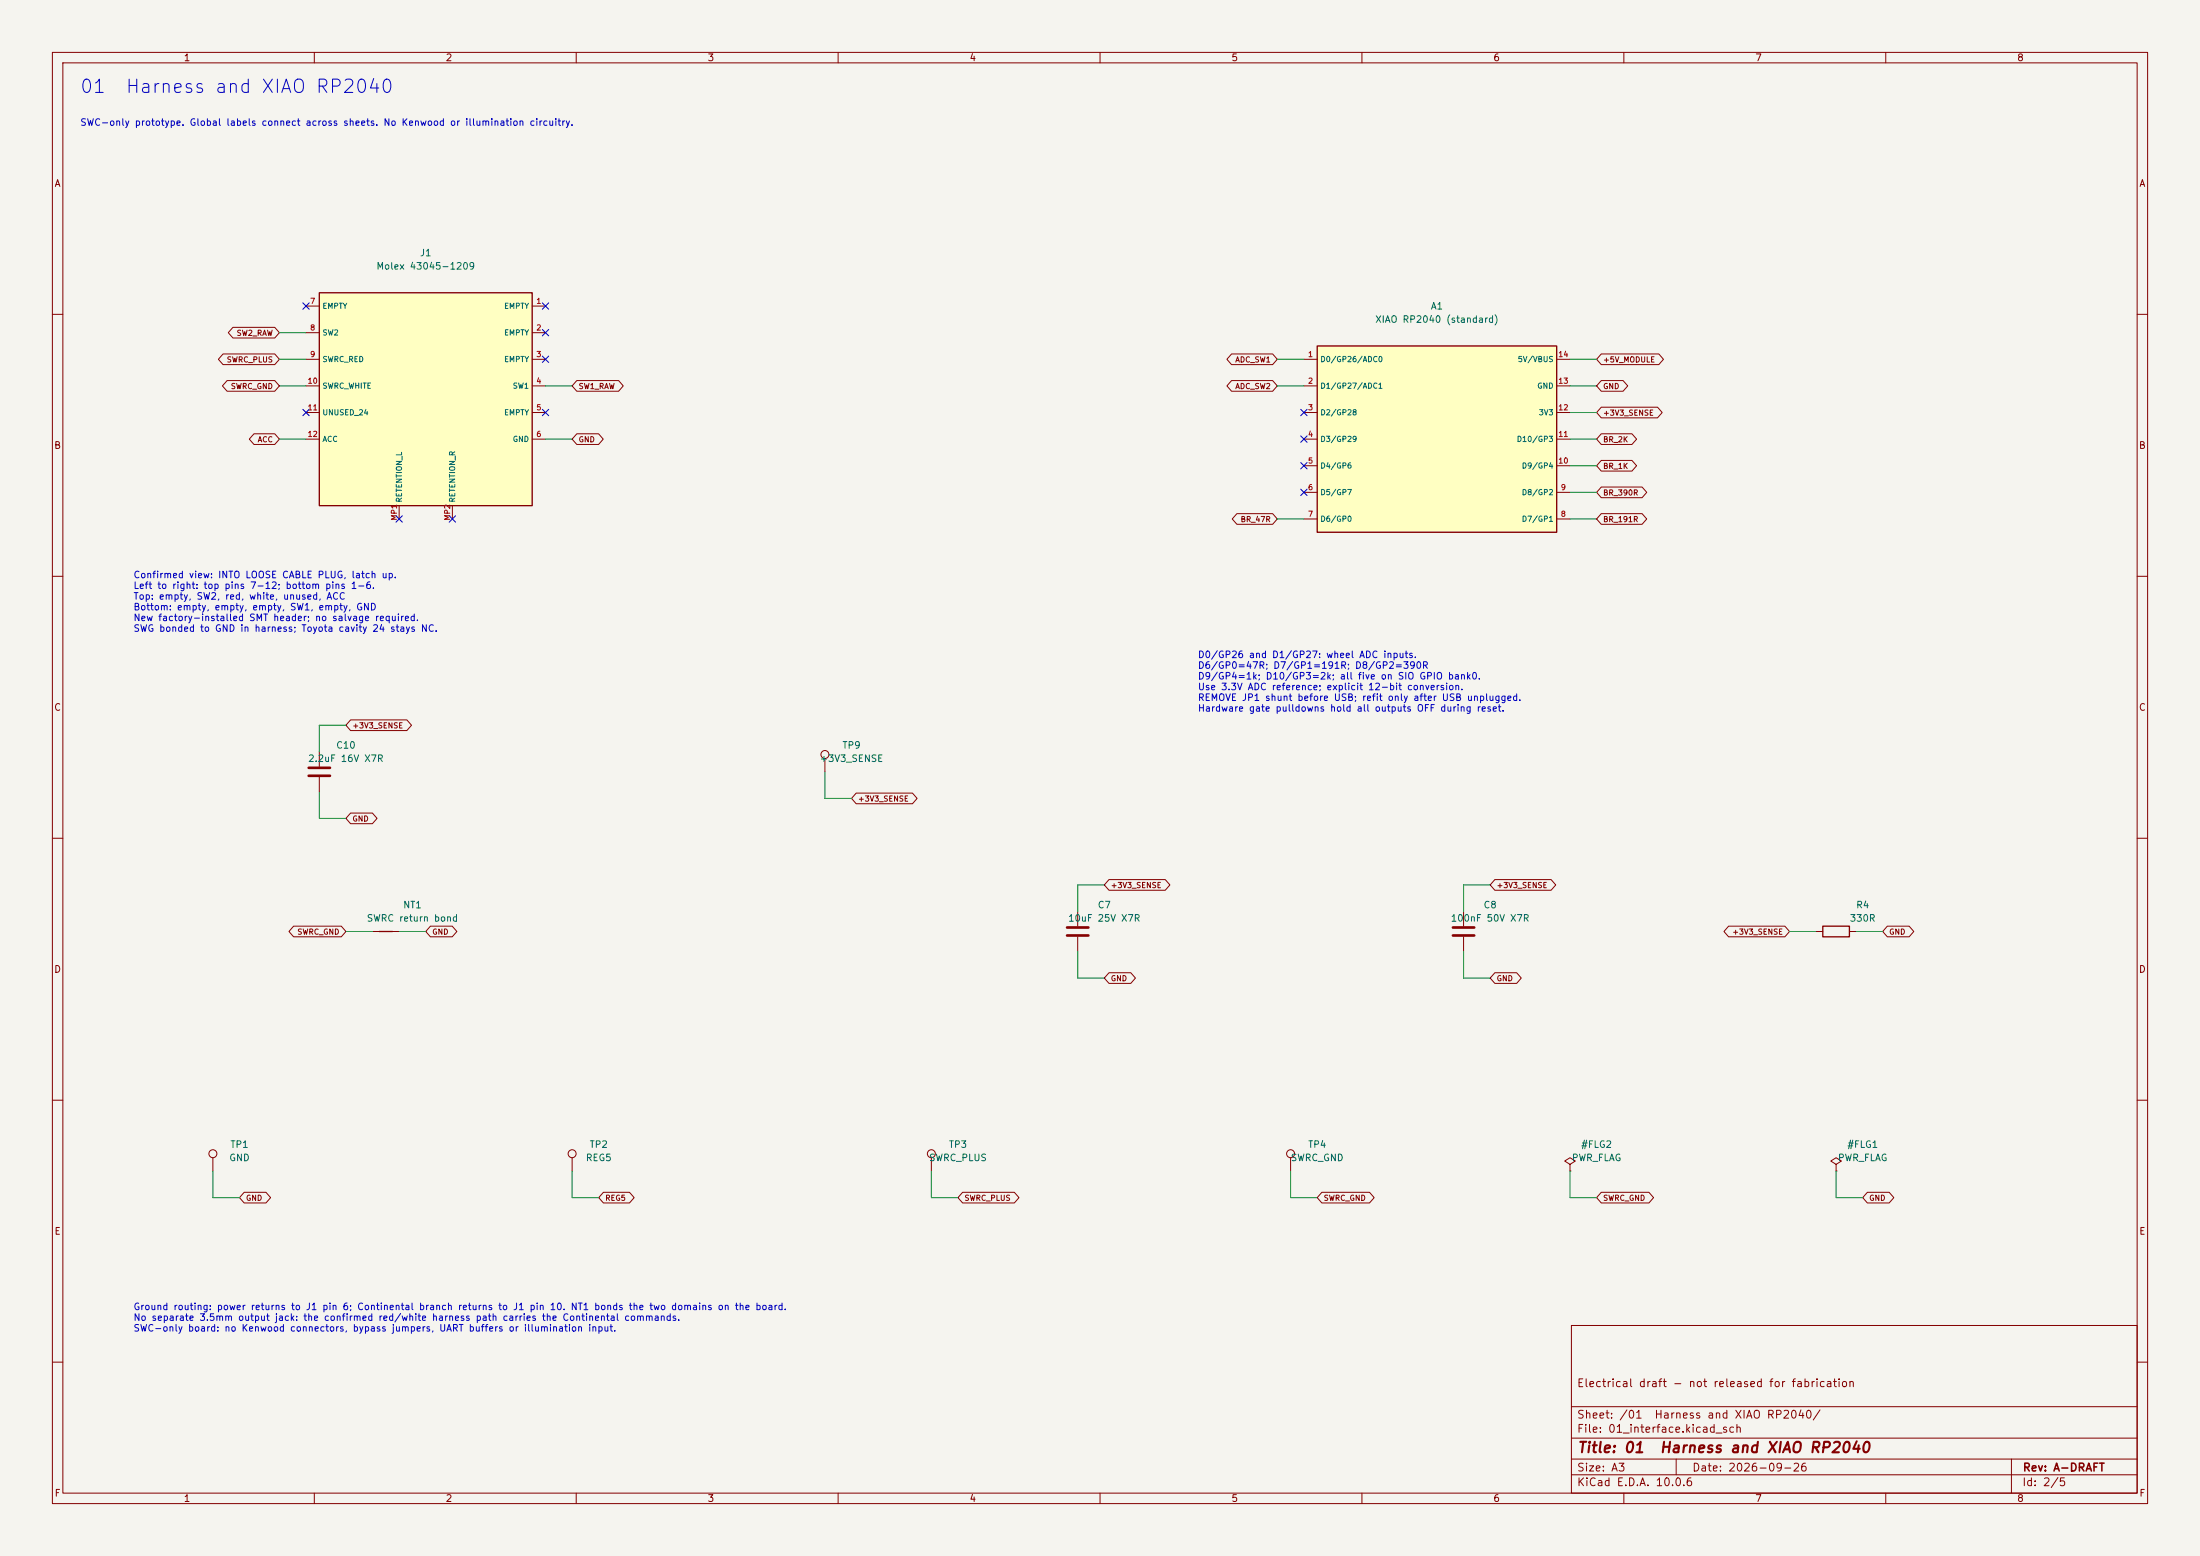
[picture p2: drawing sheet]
(kicad_sch (version 20250114) (generator eeschema) (generator_version "10.0") (paper "A3") (title_block (title "01  Harness and XIAO RP2040") (date "2026-09-26") (rev "A-DRAFT") (comment 1 "Electrical draft - not released for fabrication")) (lib_symbols (symbol "Tacoma:Connector_TestPoint" (pin_numbers (hide yes)) (pin_names (offset 0.762) (hide yes)) (exclude_from_sim no) (in_bom yes) (on_board yes) (in_pos_files yes) (duplicate_pin_numbers_are_jumpers no) (property "Reference" "TP" (at 0 6.858 0) (show_name no) (do_not_autoplace no) (effects (font (size 1.27 1.27)))) (property "Value" "TestPoint" (at 0 5.08 0) (show_name no) (do_not_autoplace no) (effects (font (size 1.27 1.27)))) (property "Footprint" "" (at 5.08 0 0) (show_name no) (do_not_autoplace no) (hide yes) (effects (font (size 1.27 1.27)))) (property "Datasheet" "" (at 5.08 0 0) (show_name no) (do_not_autoplace no) (hide yes) (effects (font (size 1.27 1.27)))) (property "Description" "test point" (at 0 0 0) (show_name no) (do_not_autoplace no) (hide yes) (effects (font (size 1.27 1.27)))) (property "ki_keywords" "test point tp" (at 0 0 0) (show_name no) (do_not_autoplace no) (hide yes) (effects (font (size 1.27 1.27)))) (property "ki_fp_filters" "Pin* Test*" (at 0 0 0) (show_name no) (do_not_autoplace no) (hide yes) (effects (font (size 1.27 1.27)))) (symbol "Connector_TestPoint_0_1" (circle (center 0 3.302) (radius 0.762) (stroke (width 0) (type default)) (fill (type none)))) (symbol "Connector_TestPoint_1_1" (pin passive line (at 0 0 90) (length 2.54) (name "1" (effects (font (size 1.27 1.27)))) (number "1" (effects (font (size 1.27 1.27)))))) (embedded_fonts no)) (symbol "Tacoma:Device_C" (pin_numbers (hide yes)) (pin_names (offset 0.254)) (exclude_from_sim no) (in_bom yes) (on_board yes) (in_pos_files yes) (duplicate_pin_numbers_are_jumpers no) (property "Reference" "C" (at 0.635 2.54 0) (show_name no) (do_not_autoplace no) (effects (font (size 1.27 1.27)) (justify left))) (property "Value" "C" (at 0.635 -2.54 0) (show_name no) (do_not_autoplace no) (effects (font (size 1.27 1.27)) (justify left))) (property "Footprint" "" (at 0.9652 -3.81 0) (show_name no) (do_not_autoplace no) (hide yes) (effects (font (size 1.27 1.27)))) (property "Datasheet" "" (at 0 0 0) (show_name no) (do_not_autoplace no) (hide yes) (effects (font (size 1.27 1.27)))) (property "Description" "Unpolarized capacitor" (at 0 0 0) (show_name no) (do_not_autoplace no) (hide yes) (effects (font (size 1.27 1.27)))) (property "ki_keywords" "cap capacitor" (at 0 0 0) (show_name no) (do_not_autoplace no) (hide yes) (effects (font (size 1.27 1.27)))) (property "ki_fp_filters" "C_*" (at 0 0 0) (show_name no) (do_not_autoplace no) (hide yes) (effects (font (size 1.27 1.27)))) (symbol "Device_C_0_1" (polyline (pts (xy -2.032 0.762) (xy 2.032 0.762)) (stroke (width 0.508) (type default)) (fill (type none))) (polyline (pts (xy -2.032 -0.762) (xy 2.032 -0.762)) (stroke (width 0.508) (type default)) (fill (type none)))) (symbol "Device_C_1_1" (pin passive line (at 0 3.81 270) (length 2.794) (name "" (effects (font (size 1.27 1.27)))) (number "1" (effects (font (size 1.27 1.27))))) (pin passive line (at 0 -3.81 90) (length 2.794) (name "" (effects (font (size 1.27 1.27)))) (number "2" (effects (font (size 1.27 1.27)))))) (embedded_fonts no)) (symbol "Tacoma:Device_NetTie_2" (pin_numbers (hide yes)) (pin_names (offset 0) (hide yes)) (exclude_from_sim no) (in_bom no) (on_board yes) (in_pos_files yes) (duplicate_pin_numbers_are_jumpers no) (property "Reference" "NT" (at 0 1.27 0) (show_name no) (do_not_autoplace no) (effects (font (size 1.27 1.27)))) (property "Value" "NetTie_2" (at 0 -1.27 0) (show_name no) (do_not_autoplace no) (effects (font (size 1.27 1.27)))) (property "Footprint" "" (at 0 0 0) (show_name no) (do_not_autoplace no) (hide yes) (effects (font (size 1.27 1.27)))) (property "Datasheet" "" (at 0 0 0) (show_name no) (do_not_autoplace no) (hide yes) (effects (font (size 1.27 1.27)))) (property "Description" "Net tie, 2 pins" (at 0 0 0) (show_name no) (do_not_autoplace no) (hide yes) (effects (font (size 1.27 1.27)))) (property "ki_keywords" "net tie short" (at 0 0 0) (show_name no) (do_not_autoplace no) (hide yes) (effects (font (size 1.27 1.27)))) (property "ki_fp_filters" "Net*Tie*" (at 0 0 0) (show_name no) (do_not_autoplace no) (hide yes) (effects (font (size 1.27 1.27)))) (symbol "Device_NetTie_2_0_1" (polyline (pts (xy -1.27 0) (xy 1.27 0)) (stroke (width 0.254) (type default)) (fill (type none)))) (symbol "Device_NetTie_2_1_1" (pin passive line (at -2.54 0 0) (length 2.54) (name "1" (effects (font (size 1.27 1.27)))) (number "1" (effects (font (size 1.27 1.27))))) (pin passive line (at 2.54 0 180) (length 2.54) (name "2" (effects (font (size 1.27 1.27)))) (number "2" (effects (font (size 1.27 1.27)))))) (embedded_fonts no)) (symbol "Tacoma:Device_R" (pin_numbers (hide yes)) (pin_names (offset 0)) (exclude_from_sim no) (in_bom yes) (on_board yes) (in_pos_files yes) (duplicate_pin_numbers_are_jumpers no) (property "Reference" "R" (at 2.032 0 90) (show_name no) (do_not_autoplace no) (effects (font (size 1.27 1.27)))) (property "Value" "R" (at 0 0 90) (show_name no) (do_not_autoplace no) (effects (font (size 1.27 1.27)))) (property "Footprint" "" (at -1.778 0 90) (show_name no) (do_not_autoplace no) (hide yes) (effects (font (size 1.27 1.27)))) (property "Datasheet" "" (at 0 0 0) (show_name no) (do_not_autoplace no) (hide yes) (effects (font (size 1.27 1.27)))) (property "Description" "Resistor" (at 0 0 0) (show_name no) (do_not_autoplace no) (hide yes) (effects (font (size 1.27 1.27)))) (property "ki_keywords" "R res resistor" (at 0 0 0) (show_name no) (do_not_autoplace no) (hide yes) (effects (font (size 1.27 1.27)))) (property "ki_fp_filters" "R_*" (at 0 0 0) (show_name no) (do_not_autoplace no) (hide yes) (effects (font (size 1.27 1.27)))) (symbol "Device_R_0_1" (rectangle (start -1.016 -2.54) (end 1.016 2.54) (stroke (width 0.254) (type default)) (fill (type none)))) (symbol "Device_R_1_1" (pin passive line (at 0 3.81 270) (length 1.27) (name "" (effects (font (size 1.27 1.27)))) (number "1" (effects (font (size 1.27 1.27))))) (pin passive line (at 0 -3.81 90) (length 1.27) (name "" (effects (font (size 1.27 1.27)))) (number "2" (effects (font (size 1.27 1.27)))))) (embedded_fonts no)) (symbol "Tacoma:Molex_43045_12_SMT" (pin_names (offset 0.508)) (in_bom yes) (on_board yes) (property "Reference" "J" (at 0 23.32 0) (effects (font (size 1.27 1.27)))) (property "Value" "Molex_43045_12_SMT" (at 0 21.32 0) (effects (font (size 1.27 1.27)))) (property "Footprint" "" (at 0 0 0) (effects (font (size 1.27 1.27)) (hide yes))) (property "Datasheet" "" (at 0 0 0) (effects (font (size 1.27 1.27)) (hide yes))) (property "Description" "Molex circuit numbers: confirmed loose cable mating face, latch up, top 7-12 and bottom 1-6 left to right; retention pads isolated." (at 0 0 0) (effects (font (size 1.27 1.27)) (hide yes))) (symbol "Molex_43045_12_SMT_0_1" (rectangle (start -20.32 20.32) (end 20.32 -20.32) (stroke (width 0.254) (type default)) (fill (type background)))) (symbol "Molex_43045_12_SMT_1_1" (pin passive line (at -22.86 17.78 0) (length 2.54) (name "EMPTY" (effects (font (size 1.016 1.016)))) (number "7" (effects (font (size 1.016 1.016))))) (pin passive line (at -22.86 12.700000000000001 0) (length 2.54) (name "SW2" (effects (font (size 1.016 1.016)))) (number "8" (effects (font (size 1.016 1.016))))) (pin passive line (at -22.86 7.620000000000001 0) (length 2.54) (name "SWRC_RED" (effects (font (size 1.016 1.016)))) (number "9" (effects (font (size 1.016 1.016))))) (pin passive line (at -22.86 2.540000000000001 0) (length 2.54) (name "SWRC_WHITE" (effects (font (size 1.016 1.016)))) (number "10" (effects (font (size 1.016 1.016))))) (pin passive line (at -22.86 -2.539999999999999 0) (length 2.54) (name "UNUSED_24" (effects (font (size 1.016 1.016)))) (number "11" (effects (font (size 1.016 1.016))))) (pin passive line (at -22.86 -7.619999999999997 0) (length 2.54) (name "ACC" (effects (font (size 1.016 1.016)))) (number "12" (effects (font (size 1.016 1.016))))) (pin passive line (at 22.86 17.78 180) (length 2.54) (name "EMPTY" (effects (font (size 1.016 1.016)))) (number "1" (effects (font (size 1.016 1.016))))) (pin passive line (at 22.86 12.700000000000001 180) (length 2.54) (name "EMPTY" (effects (font (size 1.016 1.016)))) (number "2" (effects (font (size 1.016 1.016))))) (pin passive line (at 22.86 7.620000000000001 180) (length 2.54) (name "EMPTY" (effects (font (size 1.016 1.016)))) (number "3" (effects (font (size 1.016 1.016))))) (pin passive line (at 22.86 2.540000000000001 180) (length 2.54) (name "SW1" (effects (font (size 1.016 1.016)))) (number "4" (effects (font (size 1.016 1.016))))) (pin passive line (at 22.86 -2.539999999999999 180) (length 2.54) (name "EMPTY" (effects (font (size 1.016 1.016)))) (number "5" (effects (font (size 1.016 1.016))))) (pin passive line (at 22.86 -7.619999999999997 180) (length 2.54) (name "GND" (effects (font (size 1.016 1.016)))) (number "6" (effects (font (size 1.016 1.016))))) (pin passive line (at -5.08 -22.86 90) (length 2.54) (name "RETENTION_L" (effects (font (size 1.016 1.016)))) (number "MP1" (effects (font (size 1.016 1.016))))) (pin passive line (at 5.08 -22.86 90) (length 2.54) (name "RETENTION_R" (effects (font (size 1.016 1.016)))) (number "MP2" (effects (font (size 1.016 1.016))))))) (symbol "Tacoma:XIAO_RP2040_Socket" (pin_names (offset 0.508)) (in_bom yes) (on_board yes) (property "Reference" "A" (at 0 20.78 0) (effects (font (size 1.27 1.27)))) (property "Value" "XIAO_RP2040_Socket" (at 0 18.78 0) (effects (font (size 1.27 1.27)))) (property "Footprint" "" (at 0 0 0) (effects (font (size 1.27 1.27)) (hide yes))) (property "Datasheet" "" (at 0 0 0) (effects (font (size 1.27 1.27)) (hide yes))) (property "Description" "Standard XIAO RP2040; USB up. Local DIP numbering, not MCU pin numbers." (at 0 0 0) (effects (font (size 1.27 1.27)) (hide yes))) (symbol "XIAO_RP2040_Socket_0_1" (rectangle (start -22.86 17.78) (end 22.86 -17.78) (stroke (width 0.254) (type default)) (fill (type background)))) (symbol "XIAO_RP2040_Socket_1_1" (pin bidirectional line (at -25.4 15.24 0) (length 2.54) (name "D0/GP26/ADC0" (effects (font (size 1.016 1.016)))) (number "1" (effects (font (size 1.016 1.016))))) (pin bidirectional line (at -25.4 10.16 0) (length 2.54) (name "D1/GP27/ADC1" (effects (font (size 1.016 1.016)))) (number "2" (effects (font (size 1.016 1.016))))) (pin bidirectional line (at -25.4 5.08 0) (length 2.54) (name "D2/GP28" (effects (font (size 1.016 1.016)))) (number "3" (effects (font (size 1.016 1.016))))) (pin bidirectional line (at -25.4 0.0 0) (length 2.54) (name "D3/GP29" (effects (font (size 1.016 1.016)))) (number "4" (effects (font (size 1.016 1.016))))) (pin bidirectional line (at -25.4 -5.08 0) (length 2.54) (name "D4/GP6" (effects (font (size 1.016 1.016)))) (number "5" (effects (font (size 1.016 1.016))))) (pin bidirectional line (at -25.4 -10.159999999999998 0) (length 2.54) (name "D5/GP7" (effects (font (size 1.016 1.016)))) (number "6" (effects (font (size 1.016 1.016))))) (pin bidirectional line (at -25.4 -15.24 0) (length 2.54) (name "D6/GP0" (effects (font (size 1.016 1.016)))) (number "7" (effects (font (size 1.016 1.016))))) (pin power_in line (at 25.4 15.24 180) (length 2.54) (name "5V/VBUS" (effects (font (size 1.016 1.016)))) (number "14" (effects (font (size 1.016 1.016))))) (pin power_in line (at 25.4 10.16 180) (length 2.54) (name "GND" (effects (font (size 1.016 1.016)))) (number "13" (effects (font (size 1.016 1.016))))) (pin power_out line (at 25.4 5.08 180) (length 2.54) (name "3V3" (effects (font (size 1.016 1.016)))) (number "12" (effects (font (size 1.016 1.016))))) (pin bidirectional line (at 25.4 0.0 180) (length 2.54) (name "D10/GP3" (effects (font (size 1.016 1.016)))) (number "11" (effects (font (size 1.016 1.016))))) (pin bidirectional line (at 25.4 -5.08 180) (length 2.54) (name "D9/GP4" (effects (font (size 1.016 1.016)))) (number "10" (effects (font (size 1.016 1.016))))) (pin bidirectional line (at 25.4 -10.159999999999998 180) (length 2.54) (name "D8/GP2" (effects (font (size 1.016 1.016)))) (number "9" (effects (font (size 1.016 1.016))))) (pin bidirectional line (at 25.4 -15.24 180) (length 2.54) (name "D7/GP1" (effects (font (size 1.016 1.016)))) (number "8" (effects (font (size 1.016 1.016))))))) (symbol "Tacoma:power_PWR_FLAG" (power global) (pin_numbers (hide yes)) (pin_names (offset 0) (hide yes)) (exclude_from_sim no) (in_bom yes) (on_board yes) (in_pos_files yes) (duplicate_pin_numbers_are_jumpers no) (property "Reference" "#FLG" (at 0 1.905 0) (show_name no) (do_not_autoplace no) (hide yes) (effects (font (size 1.27 1.27)))) (property "Value" "PWR_FLAG" (at 0 3.81 0) (show_name no) (do_not_autoplace no) (effects (font (size 1.27 1.27)))) (property "Footprint" "" (at 0 0 0) (show_name no) (do_not_autoplace no) (hide yes) (effects (font (size 1.27 1.27)))) (property "Datasheet" "" (at 0 0 0) (show_name no) (do_not_autoplace no) (hide yes) (effects (font (size 1.27 1.27)))) (property "Description" "Special symbol for telling ERC where power comes from" (at 0 0 0) (show_name no) (do_not_autoplace no) (hide yes) (effects (font (size 1.27 1.27)))) (property "ki_keywords" "flag power" (at 0 0 0) (show_name no) (do_not_autoplace no) (hide yes) (effects (font (size 1.27 1.27)))) (symbol "power_PWR_FLAG_0_0" (pin power_out line (at 0 0 90) (length 0) (name "" (effects (font (size 1.27 1.27)))) (number "1" (effects (font (size 1.27 1.27)))))) (symbol "power_PWR_FLAG_0_1" (polyline (pts (xy 0 0) (xy 0 1.27) (xy -1.016 1.905) (xy 0 2.54) (xy 1.016 1.905) (xy 0 1.27)) (stroke (width 0) (type default)) (fill (type none)))) (embedded_fonts no))) (text "01  Harness and XIAO RP2040" (at 15.24 15.24 0) (effects (font (size 2.54 2.54)) (justify left top))) (text "SWC-only prototype. Global labels connect across sheets. No Kenwood or illumination circuitry." (at 15.24 22.86 0) (effects (font (size 1.27 1.27)) (justify left top))) (no_connect (at 58.42 58.42)) (wire (pts (xy 58.42 63.5) (xy 53.34 63.5)) (stroke (width 0) (type default))) (global_label "SW2_RAW" (shape bidirectional) (at 53.34 63.5 180) (effects (font (size 1.016 1.016)) (justify right)) (property "Intersheetrefs" "${INTERSHEET_REFS}" (at 53.34 63.5 0) (effects (font (size 1.27 1.27)) (hide yes)))) (wire (pts (xy 58.42 68.58) (xy 53.34 68.58)) (stroke (width 0) (type default))) (global_label "SWRC_PLUS" (shape bidirectional) (at 53.34 68.58 180) (effects (font (size 1.016 1.016)) (justify right)) (property "Intersheetrefs" "${INTERSHEET_REFS}" (at 53.34 68.58 0) (effects (font (size 1.27 1.27)) (hide yes)))) (wire (pts (xy 58.42 73.66) (xy 53.34 73.66)) (stroke (width 0) (type default))) (global_label "SWRC_GND" (shape bidirectional) (at 53.34 73.66 180) (effects (font (size 1.016 1.016)) (justify right)) (property "Intersheetrefs" "${INTERSHEET_REFS}" (at 53.34 73.66 0) (effects (font (size 1.27 1.27)) (hide yes)))) (no_connect (at 58.42 78.74)) (wire (pts (xy 58.42 83.82) (xy 53.34 83.82)) (stroke (width 0) (type default))) (global_label "ACC" (shape bidirectional) (at 53.34 83.82 180) (effects (font (size 1.016 1.016)) (justify right)) (property "Intersheetrefs" "${INTERSHEET_REFS}" (at 53.34 83.82 0) (effects (font (size 1.27 1.27)) (hide yes)))) (no_connect (at 104.14 58.42)) (no_connect (at 104.14 63.5)) (no_connect (at 104.14 68.58)) (wire (pts (xy 104.14 73.66) (xy 109.22 73.66)) (stroke (width 0) (type default))) (global_label "SW1_RAW" (shape bidirectional) (at 109.22 73.66 0) (effects (font (size 1.016 1.016)) (justify left)) (property "Intersheetrefs" "${INTERSHEET_REFS}" (at 109.22 73.66 0) (effects (font (size 1.27 1.27)) (hide yes)))) (no_connect (at 104.14 78.74)) (wire (pts (xy 104.14 83.82) (xy 109.22 83.82)) (stroke (width 0) (type default))) (global_label "GND" (shape bidirectional) (at 109.22 83.82 0) (effects (font (size 1.016 1.016)) (justify left)) (property "Intersheetrefs" "${INTERSHEET_REFS}" (at 109.22 83.82 0) (effects (font (size 1.27 1.27)) (hide yes)))) (no_connect (at 76.2 99.06)) (no_connect (at 86.36 99.06)) (symbol (lib_id "Tacoma:Molex_43045_12_SMT") (at 81.28 76.2 0) (unit 1) (in_bom yes) (on_board yes) (dnp no) (property "Reference" "J1" (at 81.28 48.26 0) (effects (font (size 1.27 1.27)))) (property "Value" "Molex 43045-1209" (at 81.28 50.8 0) (effects (font (size 1.27 1.27)))) (property "Footprint" "Tacoma_Mechanical:Molex_43045_12_SMT_SeparateRetentionPads" (at 0 0 0) (effects (font (size 1.27 1.27)) (hide yes))) (property "Datasheet" "https://www.molex.com/content/dam/molex/molex-dot-com/products/automated/en-us/salesdrawingpdf/430/43045/430450209_sd.pdf" (at 0 0 0) (effects (font (size 1.27 1.27)) (hide yes))) (property "MPN" "43045-1209" (at 0 0 0) (effects (font (size 1.27 1.27)) (hide yes))) (property "Manufacturer" "Molex" (at 0 0 0) (effects (font (size 1.27 1.27)) (hide yes))) (property "Assembly" "FACTORY_SMT" (at 0 0 0) (effects (font (size 1.27 1.27)) (hide yes))) (property "DesignNote" "New factory-installed SMT header; user confirmed loose-plug mating face, latch up: top pins 7-12, bottom 1-6. Retention MP pads unconnected." (at 0 0 0) (effects (font (size 1.27 1.27)) (hide yes))) (pin "7") (pin "8") (pin "9") (pin "10") (pin "11") (pin "12") (pin "1") (pin "2") (pin "3") (pin "4") (pin "5") (pin "6") (pin "MP1") (pin "MP2")) (text "Confirmed view: INTO LOOSE CABLE PLUG, latch up.\nLeft to right: top pins 7-12; bottom pins 1-6.\nTop: empty, SW2, red, white, unused, ACC\nBottom: empty, empty, empty, SW1, empty, GND\nNew factory-installed SMT header; no salvage required.\nSWG bonded to GND in harness; Toyota cavity 24 stays NC." (at 25.4 109.22 0) (effects (font (size 1.27 1.27)) (justify left top))) (wire (pts (xy 248.92 68.58) (xy 243.84 68.58)) (stroke (width 0) (type default))) (global_label "ADC_SW1" (shape bidirectional) (at 243.84 68.58 180) (effects (font (size 1.016 1.016)) (justify right)) (property "Intersheetrefs" "${INTERSHEET_REFS}" (at 243.84 68.58 0) (effects (font (size 1.27 1.27)) (hide yes)))) (wire (pts (xy 248.92 73.66) (xy 243.84 73.66)) (stroke (width 0) (type default))) (global_label "ADC_SW2" (shape bidirectional) (at 243.84 73.66 180) (effects (font (size 1.016 1.016)) (justify right)) (property "Intersheetrefs" "${INTERSHEET_REFS}" (at 243.84 73.66 0) (effects (font (size 1.27 1.27)) (hide yes)))) (no_connect (at 248.92 78.74)) (no_connect (at 248.92 83.82)) (no_connect (at 248.92 88.9)) (no_connect (at 248.92 93.98)) (wire (pts (xy 248.92 99.06) (xy 243.84 99.06)) (stroke (width 0) (type default))) (global_label "BR_47R" (shape bidirectional) (at 243.84 99.06 180) (effects (font (size 1.016 1.016)) (justify right)) (property "Intersheetrefs" "${INTERSHEET_REFS}" (at 243.84 99.06 0) (effects (font (size 1.27 1.27)) (hide yes)))) (wire (pts (xy 299.72 68.58) (xy 304.8 68.58)) (stroke (width 0) (type default))) (global_label "+5V_MODULE" (shape bidirectional) (at 304.8 68.58 0) (effects (font (size 1.016 1.016)) (justify left)) (property "Intersheetrefs" "${INTERSHEET_REFS}" (at 304.8 68.58 0) (effects (font (size 1.27 1.27)) (hide yes)))) (wire (pts (xy 299.72 73.66) (xy 304.8 73.66)) (stroke (width 0) (type default))) (global_label "GND" (shape bidirectional) (at 304.8 73.66 0) (effects (font (size 1.016 1.016)) (justify left)) (property "Intersheetrefs" "${INTERSHEET_REFS}" (at 304.8 73.66 0) (effects (font (size 1.27 1.27)) (hide yes)))) (wire (pts (xy 299.72 78.74) (xy 304.8 78.74)) (stroke (width 0) (type default))) (global_label "+3V3_SENSE" (shape bidirectional) (at 304.8 78.74 0) (effects (font (size 1.016 1.016)) (justify left)) (property "Intersheetrefs" "${INTERSHEET_REFS}" (at 304.8 78.74 0) (effects (font (size 1.27 1.27)) (hide yes)))) (wire (pts (xy 299.72 83.82) (xy 304.8 83.82)) (stroke (width 0) (type default))) (global_label "BR_2K" (shape bidirectional) (at 304.8 83.82 0) (effects (font (size 1.016 1.016)) (justify left)) (property "Intersheetrefs" "${INTERSHEET_REFS}" (at 304.8 83.82 0) (effects (font (size 1.27 1.27)) (hide yes)))) (wire (pts (xy 299.72 88.9) (xy 304.8 88.9)) (stroke (width 0) (type default))) (global_label "BR_1K" (shape bidirectional) (at 304.8 88.9 0) (effects (font (size 1.016 1.016)) (justify left)) (property "Intersheetrefs" "${INTERSHEET_REFS}" (at 304.8 88.9 0) (effects (font (size 1.27 1.27)) (hide yes)))) (wire (pts (xy 299.72 93.98) (xy 304.8 93.98)) (stroke (width 0) (type default))) (global_label "BR_390R" (shape bidirectional) (at 304.8 93.98 0) (effects (font (size 1.016 1.016)) (justify left)) (property "Intersheetrefs" "${INTERSHEET_REFS}" (at 304.8 93.98 0) (effects (font (size 1.27 1.27)) (hide yes)))) (wire (pts (xy 299.72 99.06) (xy 304.8 99.06)) (stroke (width 0) (type default))) (global_label "BR_191R" (shape bidirectional) (at 304.8 99.06 0) (effects (font (size 1.016 1.016)) (justify left)) (property "Intersheetrefs" "${INTERSHEET_REFS}" (at 304.8 99.06 0) (effects (font (size 1.27 1.27)) (hide yes)))) (symbol (lib_id "Tacoma:XIAO_RP2040_Socket") (at 274.32 83.82 0) (unit 1) (in_bom yes) (on_board yes) (dnp no) (property "Reference" "A1" (at 274.32 58.42 0) (effects (font (size 1.27 1.27)))) (property "Value" "XIAO RP2040 (standard)" (at 274.32 60.96 0) (effects (font (size 1.27 1.27)))) (property "Footprint" "Tacoma_Mechanical:XIAO_RP2040_Socket_2x7" (at 0 0 0) (effects (font (size 1.27 1.27)) (hide yes))) (property "Datasheet" "https://files.seeedstudio.com/wiki/XIAO-RP2040/res/Seeed-Studio-XIAO-RP2040-v1.3.pdf" (at 0 0 0) (effects (font (size 1.27 1.27)) (hide yes))) (property "MPN" "102010428" (at 0 0 0) (effects (font (size 1.27 1.27)) (hide yes))) (property "Manufacturer" "Seeed Studio" (at 0 0 0) (effects (font (size 1.27 1.27)) (hide yes))) (property "Assembly" "USER_PLUG_IN_MODULE" (at 0 0 0) (effects (font (size 1.27 1.27)) (hide yes))) (property "DesignNote" "Standard module, not Plus. Two 1x7 sockets, pitch2.54mm, row spacing15.24mm. Remove JP1 shunt before USB." (at 0 0 0) (effects (font (size 1.27 1.27)) (hide yes))) (pin "1") (pin "2") (pin "3") (pin "4") (pin "5") (pin "6") (pin "7") (pin "14") (pin "13") (pin "12") (pin "11") (pin "10") (pin "9") (pin "8")) (text "D0/GP26 and D1/GP27: wheel ADC inputs.\nD6/GP0=47R; D7/GP1=191R; D8/GP2=390R\nD9/GP4=1k; D10/GP3=2k; all five on SIO GPIO bank0.\nUse 3.3V ADC reference; explicit 12-bit conversion.\nREMOVE JP1 shunt before USB; refit only after USB unplugged.\nHardware gate pulldowns hold all outputs OFF during reset." (at 228.6 124.46 0) (effects (font (size 1.27 1.27)) (justify left top))) (wire (pts (xy 60.96 143.51) (xy 60.96 138.43)) (stroke (width 0) (type default))) (wire (pts (xy 60.96 138.43) (xy 66.04 138.43)) (stroke (width 0) (type default))) (global_label "+3V3_SENSE" (shape bidirectional) (at 66.04 138.43 0) (effects (font (size 1.016 1.016)) (justify left)) (property "Intersheetrefs" "${INTERSHEET_REFS}" (at 66.04 138.43 0) (effects (font (size 1.27 1.27)) (hide yes)))) (wire (pts (xy 60.96 151.13) (xy 60.96 156.21)) (stroke (width 0) (type default))) (wire (pts (xy 60.96 156.21) (xy 66.04 156.21)) (stroke (width 0) (type default))) (global_label "GND" (shape bidirectional) (at 66.04 156.21 0) (effects (font (size 1.016 1.016)) (justify left)) (property "Intersheetrefs" "${INTERSHEET_REFS}" (at 66.04 156.21 0) (effects (font (size 1.27 1.27)) (hide yes)))) (symbol (lib_id "Tacoma:Device_C") (at 60.96 147.32 0) (unit 1) (in_bom yes) (on_board yes) (dnp no) (property "Reference" "C10" (at 66.04 142.23999999999998 0) (effects (font (size 1.27 1.27)))) (property "Value" "2.2uF 16V X7R" (at 66.04 144.78 0) (effects (font (size 1.27 1.27)))) (property "Footprint" "Capacitor_SMD:C_0805_2012Metric" (at 0 0 0) (effects (font (size 1.27 1.27)) (hide yes))) (property "Datasheet" "https://search.murata.co.jp/Ceramy/image/img/A01X/G101/ENG/GRM21BR71C225KA12-01A.pdf" (at 0 0 0) (effects (font (size 1.27 1.27)) (hide yes))) (property "MPN" "GRM21BR71C225KA12L" (at 0 0 0) (effects (font (size 1.27 1.27)) (hide yes))) (property "Manufacturer" "Murata" (at 0 0 0) (effects (font (size 1.27 1.27)) (hide yes))) (property "Assembly" "FACTORY_SMT" (at 0 0 0) (effects (font (size 1.27 1.27)) (hide yes))) (property "DesignNote" "" (at 0 0 0) (effects (font (size 1.27 1.27)) (hide yes))) (pin "1") (pin "2")) (wire (pts (xy 157.48 147.32) (xy 157.48 152.4)) (stroke (width 0) (type default))) (wire (pts (xy 157.48 152.4) (xy 162.56 152.4)) (stroke (width 0) (type default))) (global_label "+3V3_SENSE" (shape bidirectional) (at 162.56 152.4 0) (effects (font (size 1.016 1.016)) (justify left)) (property "Intersheetrefs" "${INTERSHEET_REFS}" (at 162.56 152.4 0) (effects (font (size 1.27 1.27)) (hide yes)))) (symbol (lib_id "Tacoma:Connector_TestPoint") (at 157.48 147.32 0) (unit 1) (in_bom yes) (on_board yes) (dnp no) (property "Reference" "TP9" (at 162.56 142.23999999999998 0) (effects (font (size 1.27 1.27)))) (property "Value" "+3V3_SENSE" (at 162.56 144.78 0) (effects (font (size 1.27 1.27)))) (property "Footprint" "TestPoint:TestPoint_Pad_D1.5mm" (at 0 0 0) (effects (font (size 1.27 1.27)) (hide yes))) (property "Datasheet" "" (at 0 0 0) (effects (font (size 1.27 1.27)) (hide yes))) (property "MPN" "" (at 0 0 0) (effects (font (size 1.27 1.27)) (hide yes))) (property "Manufacturer" "" (at 0 0 0) (effects (font (size 1.27 1.27)) (hide yes))) (property "Assembly" "PCB_FEATURE" (at 0 0 0) (effects (font (size 1.27 1.27)) (hide yes))) (property "DesignNote" "PCB pad, no purchased part" (at 0 0 0) (effects (font (size 1.27 1.27)) (hide yes))) (pin "1")) (wire (pts (xy 71.12 177.8) (xy 66.04 177.8)) (stroke (width 0) (type default))) (global_label "SWRC_GND" (shape bidirectional) (at 66.04 177.8 180) (effects (font (size 1.016 1.016)) (justify right)) (property "Intersheetrefs" "${INTERSHEET_REFS}" (at 66.04 177.8 0) (effects (font (size 1.27 1.27)) (hide yes)))) (wire (pts (xy 76.2 177.8) (xy 81.28 177.8)) (stroke (width 0) (type default))) (global_label "GND" (shape bidirectional) (at 81.28 177.8 0) (effects (font (size 1.016 1.016)) (justify left)) (property "Intersheetrefs" "${INTERSHEET_REFS}" (at 81.28 177.8 0) (effects (font (size 1.27 1.27)) (hide yes)))) (symbol (lib_id "Tacoma:Device_NetTie_2") (at 73.66 177.8 0) (unit 1) (in_bom yes) (on_board yes) (dnp no) (property "Reference" "NT1" (at 78.74 172.72 0) (effects (font (size 1.27 1.27)))) (property "Value" "SWRC return bond" (at 78.74 175.26000000000002 0) (effects (font (size 1.27 1.27)))) (property "Footprint" "NetTie:NetTie-2_SMD_Pad2.0mm" (at 0 0 0) (effects (font (size 1.27 1.27)) (hide yes))) (property "Datasheet" "" (at 0 0 0) (effects (font (size 1.27 1.27)) (hide yes))) (property "MPN" "" (at 0 0 0) (effects (font (size 1.27 1.27)) (hide yes))) (property "Manufacturer" "" (at 0 0 0) (effects (font (size 1.27 1.27)) (hide yes))) (property "Assembly" "PCB_FEATURE" (at 0 0 0) (effects (font (size 1.27 1.27)) (hide yes))) (property "DesignNote" "Copper net tie; output returns route to J1 pin 10" (at 0 0 0) (effects (font (size 1.27 1.27)) (hide yes))) (pin "1") (pin "2")) (wire (pts (xy 205.74 173.99) (xy 205.74 168.91)) (stroke (width 0) (type default))) (wire (pts (xy 205.74 168.91) (xy 210.82 168.91)) (stroke (width 0) (type default))) (global_label "+3V3_SENSE" (shape bidirectional) (at 210.82 168.91 0) (effects (font (size 1.016 1.016)) (justify left)) (property "Intersheetrefs" "${INTERSHEET_REFS}" (at 210.82 168.91 0) (effects (font (size 1.27 1.27)) (hide yes)))) (wire (pts (xy 205.74 181.61) (xy 205.74 186.69)) (stroke (width 0) (type default))) (wire (pts (xy 205.74 186.69) (xy 210.82 186.69)) (stroke (width 0) (type default))) (global_label "GND" (shape bidirectional) (at 210.82 186.69 0) (effects (font (size 1.016 1.016)) (justify left)) (property "Intersheetrefs" "${INTERSHEET_REFS}" (at 210.82 186.69 0) (effects (font (size 1.27 1.27)) (hide yes)))) (symbol (lib_id "Tacoma:Device_C") (at 205.74 177.8 0) (unit 1) (in_bom yes) (on_board yes) (dnp no) (property "Reference" "C7" (at 210.82000000000002 172.72 0) (effects (font (size 1.27 1.27)))) (property "Value" "10uF 25V X7R" (at 210.82000000000002 175.26000000000002 0) (effects (font (size 1.27 1.27)))) (property "Footprint" "Capacitor_SMD:C_1206_3216Metric" (at 0 0 0) (effects (font (size 1.27 1.27)) (hide yes))) (property "Datasheet" "https://search.murata.co.jp/Ceramy/image/img/A01X/G101/ENG/GRM31CR71E106KA12-01CA.pdf" (at 0 0 0) (effects (font (size 1.27 1.27)) (hide yes))) (property "MPN" "GRM31CR71E106KA12L" (at 0 0 0) (effects (font (size 1.27 1.27)) (hide yes))) (property "Manufacturer" "Murata" (at 0 0 0) (effects (font (size 1.27 1.27)) (hide yes))) (property "Assembly" "FACTORY_SMT" (at 0 0 0) (effects (font (size 1.27 1.27)) (hide yes))) (property "DesignNote" "10uF +/-10%,25V X7R; local decoupling. C4=module5V; C7=3V3." (at 0 0 0) (effects (font (size 1.27 1.27)) (hide yes))) (pin "1") (pin "2")) (wire (pts (xy 279.4 173.99) (xy 279.4 168.91)) (stroke (width 0) (type default))) (wire (pts (xy 279.4 168.91) (xy 284.48 168.91)) (stroke (width 0) (type default))) (global_label "+3V3_SENSE" (shape bidirectional) (at 284.48 168.91 0) (effects (font (size 1.016 1.016)) (justify left)) (property "Intersheetrefs" "${INTERSHEET_REFS}" (at 284.48 168.91 0) (effects (font (size 1.27 1.27)) (hide yes)))) (wire (pts (xy 279.4 181.61) (xy 279.4 186.69)) (stroke (width 0) (type default))) (wire (pts (xy 279.4 186.69) (xy 284.48 186.69)) (stroke (width 0) (type default))) (global_label "GND" (shape bidirectional) (at 284.48 186.69 0) (effects (font (size 1.016 1.016)) (justify left)) (property "Intersheetrefs" "${INTERSHEET_REFS}" (at 284.48 186.69 0) (effects (font (size 1.27 1.27)) (hide yes)))) (symbol (lib_id "Tacoma:Device_C") (at 279.4 177.8 0) (unit 1) (in_bom yes) (on_board yes) (dnp no) (property "Reference" "C8" (at 284.47999999999996 172.72 0) (effects (font (size 1.27 1.27)))) (property "Value" "100nF 50V X7R" (at 284.47999999999996 175.26000000000002 0) (effects (font (size 1.27 1.27)))) (property "Footprint" "Capacitor_SMD:C_0805_2012Metric" (at 0 0 0) (effects (font (size 1.27 1.27)) (hide yes))) (property "Datasheet" "https://yageogroup.com/download/specsheet/C0805C104K5RACTU" (at 0 0 0) (effects (font (size 1.27 1.27)) (hide yes))) (property "MPN" "C0805C104K5RACTU" (at 0 0 0) (effects (font (size 1.27 1.27)) (hide yes))) (property "Manufacturer" "KEMET / YAGEO" (at 0 0 0) (effects (font (size 1.27 1.27)) (hide yes))) (property "Assembly" "FACTORY_SMT" (at 0 0 0) (effects (font (size 1.27 1.27)) (hide yes))) (property "DesignNote" "" (at 0 0 0) (effects (font (size 1.27 1.27)) (hide yes))) (pin "1") (pin "2")) (wire (pts (xy 346.71 177.8) (xy 341.63 177.8)) (stroke (width 0) (type default))) (global_label "+3V3_SENSE" (shape bidirectional) (at 341.63 177.8 180) (effects (font (size 1.016 1.016)) (justify right)) (property "Intersheetrefs" "${INTERSHEET_REFS}" (at 341.63 177.8 0) (effects (font (size 1.27 1.27)) (hide yes)))) (wire (pts (xy 354.33 177.8) (xy 359.41 177.8)) (stroke (width 0) (type default))) (global_label "GND" (shape bidirectional) (at 359.41 177.8 0) (effects (font (size 1.016 1.016)) (justify left)) (property "Intersheetrefs" "${INTERSHEET_REFS}" (at 359.41 177.8 0) (effects (font (size 1.27 1.27)) (hide yes)))) (symbol (lib_id "Tacoma:Device_R") (at 350.52 177.8 90) (unit 1) (in_bom yes) (on_board yes) (dnp no) (property "Reference" "R4" (at 355.59999999999997 172.72 90) (effects (font (size 1.27 1.27)))) (property "Value" "330R" (at 355.59999999999997 175.26000000000002 90) (effects (font (size 1.27 1.27)))) (property "Footprint" "Resistor_SMD:R_1206_3216Metric" (at 0 0 0) (effects (font (size 1.27 1.27)) (hide yes))) (property "Datasheet" "https://www.yageogroup.com/content/datasheet/asset/file/PYU-RC_GROUP_51_ROHS_L" (at 0 0 0) (effects (font (size 1.27 1.27)) (hide yes))) (property "MPN" "RC1206FR-07330RL" (at 0 0 0) (effects (font (size 1.27 1.27)) (hide yes))) (property "Manufacturer" "YAGEO" (at 0 0 0) (effects (font (size 1.27 1.27)) (hide yes))) (property "Assembly" "FACTORY_SMT" (at 0 0 0) (effects (font (size 1.27 1.27)) (hide yes))) (property "DesignNote" "330R bleed on3V3: nominal10mA/33mW; sinks limited ADC clamp current." (at 0 0 0) (effects (font (size 1.27 1.27)) (hide yes))) (pin "1") (pin "2")) (wire (pts (xy 40.64 223.52) (xy 40.64 228.6)) (stroke (width 0) (type default))) (wire (pts (xy 40.64 228.6) (xy 45.72 228.6)) (stroke (width 0) (type default))) (global_label "GND" (shape bidirectional) (at 45.72 228.6 0) (effects (font (size 1.016 1.016)) (justify left)) (property "Intersheetrefs" "${INTERSHEET_REFS}" (at 45.72 228.6 0) (effects (font (size 1.27 1.27)) (hide yes)))) (symbol (lib_id "Tacoma:Connector_TestPoint") (at 40.64 223.52 0) (unit 1) (in_bom yes) (on_board yes) (dnp no) (property "Reference" "TP1" (at 45.72 218.44 0) (effects (font (size 1.27 1.27)))) (property "Value" "GND" (at 45.72 220.98000000000002 0) (effects (font (size 1.27 1.27)))) (property "Footprint" "TestPoint:TestPoint_Pad_D1.5mm" (at 0 0 0) (effects (font (size 1.27 1.27)) (hide yes))) (property "Datasheet" "" (at 0 0 0) (effects (font (size 1.27 1.27)) (hide yes))) (property "MPN" "" (at 0 0 0) (effects (font (size 1.27 1.27)) (hide yes))) (property "Manufacturer" "" (at 0 0 0) (effects (font (size 1.27 1.27)) (hide yes))) (property "Assembly" "PCB_FEATURE" (at 0 0 0) (effects (font (size 1.27 1.27)) (hide yes))) (property "DesignNote" "PCB pad, no purchased part" (at 0 0 0) (effects (font (size 1.27 1.27)) (hide yes))) (pin "1")) (wire (pts (xy 109.22 223.52) (xy 109.22 228.6)) (stroke (width 0) (type default))) (wire (pts (xy 109.22 228.6) (xy 114.3 228.6)) (stroke (width 0) (type default))) (global_label "REG5" (shape bidirectional) (at 114.3 228.6 0) (effects (font (size 1.016 1.016)) (justify left)) (property "Intersheetrefs" "${INTERSHEET_REFS}" (at 114.3 228.6 0) (effects (font (size 1.27 1.27)) (hide yes)))) (symbol (lib_id "Tacoma:Connector_TestPoint") (at 109.22 223.52 0) (unit 1) (in_bom yes) (on_board yes) (dnp no) (property "Reference" "TP2" (at 114.3 218.44 0) (effects (font (size 1.27 1.27)))) (property "Value" "REG5" (at 114.3 220.98000000000002 0) (effects (font (size 1.27 1.27)))) (property "Footprint" "TestPoint:TestPoint_Pad_D1.5mm" (at 0 0 0) (effects (font (size 1.27 1.27)) (hide yes))) (property "Datasheet" "" (at 0 0 0) (effects (font (size 1.27 1.27)) (hide yes))) (property "MPN" "" (at 0 0 0) (effects (font (size 1.27 1.27)) (hide yes))) (property "Manufacturer" "" (at 0 0 0) (effects (font (size 1.27 1.27)) (hide yes))) (property "Assembly" "PCB_FEATURE" (at 0 0 0) (effects (font (size 1.27 1.27)) (hide yes))) (property "DesignNote" "PCB pad, no purchased part" (at 0 0 0) (effects (font (size 1.27 1.27)) (hide yes))) (pin "1")) (wire (pts (xy 177.8 223.52) (xy 177.8 228.6)) (stroke (width 0) (type default))) (wire (pts (xy 177.8 228.6) (xy 182.88 228.6)) (stroke (width 0) (type default))) (global_label "SWRC_PLUS" (shape bidirectional) (at 182.88 228.6 0) (effects (font (size 1.016 1.016)) (justify left)) (property "Intersheetrefs" "${INTERSHEET_REFS}" (at 182.88 228.6 0) (effects (font (size 1.27 1.27)) (hide yes)))) (symbol (lib_id "Tacoma:Connector_TestPoint") (at 177.8 223.52 0) (unit 1) (in_bom yes) (on_board yes) (dnp no) (property "Reference" "TP3" (at 182.88000000000002 218.44 0) (effects (font (size 1.27 1.27)))) (property "Value" "SWRC_PLUS" (at 182.88000000000002 220.98000000000002 0) (effects (font (size 1.27 1.27)))) (property "Footprint" "TestPoint:TestPoint_Pad_D1.5mm" (at 0 0 0) (effects (font (size 1.27 1.27)) (hide yes))) (property "Datasheet" "" (at 0 0 0) (effects (font (size 1.27 1.27)) (hide yes))) (property "MPN" "" (at 0 0 0) (effects (font (size 1.27 1.27)) (hide yes))) (property "Manufacturer" "" (at 0 0 0) (effects (font (size 1.27 1.27)) (hide yes))) (property "Assembly" "PCB_FEATURE" (at 0 0 0) (effects (font (size 1.27 1.27)) (hide yes))) (property "DesignNote" "PCB pad, no purchased part" (at 0 0 0) (effects (font (size 1.27 1.27)) (hide yes))) (pin "1")) (wire (pts (xy 246.38 223.52) (xy 246.38 228.6)) (stroke (width 0) (type default))) (wire (pts (xy 246.38 228.6) (xy 251.46 228.6)) (stroke (width 0) (type default))) (global_label "SWRC_GND" (shape bidirectional) (at 251.46 228.6 0) (effects (font (size 1.016 1.016)) (justify left)) (property "Intersheetrefs" "${INTERSHEET_REFS}" (at 251.46 228.6 0) (effects (font (size 1.27 1.27)) (hide yes)))) (symbol (lib_id "Tacoma:Connector_TestPoint") (at 246.38 223.52 0) (unit 1) (in_bom yes) (on_board yes) (dnp no) (property "Reference" "TP4" (at 251.46 218.44 0) (effects (font (size 1.27 1.27)))) (property "Value" "SWRC_GND" (at 251.46 220.98000000000002 0) (effects (font (size 1.27 1.27)))) (property "Footprint" "TestPoint:TestPoint_Pad_D1.5mm" (at 0 0 0) (effects (font (size 1.27 1.27)) (hide yes))) (property "Datasheet" "" (at 0 0 0) (effects (font (size 1.27 1.27)) (hide yes))) (property "MPN" "" (at 0 0 0) (effects (font (size 1.27 1.27)) (hide yes))) (property "Manufacturer" "" (at 0 0 0) (effects (font (size 1.27 1.27)) (hide yes))) (property "Assembly" "PCB_FEATURE" (at 0 0 0) (effects (font (size 1.27 1.27)) (hide yes))) (property "DesignNote" "PCB pad, no purchased part" (at 0 0 0) (effects (font (size 1.27 1.27)) (hide yes))) (pin "1")) (text "Ground routing: power returns to J1 pin 6; Continental branch returns to J1 pin 10. NT1 bonds the two domains on the board.\nNo separate 3.5mm output jack: the confirmed red/white harness path carries the Continental commands.\nSWC-only board: no Kenwood connectors, bypass jumpers, UART buffers or illumination input." (at 25.4 248.92 0) (effects (font (size 1.27 1.27)) (justify left top))) (wire (pts (xy 350.52 223.52) (xy 350.52 228.6)) (stroke (width 0) (type default))) (wire (pts (xy 350.52 228.6) (xy 355.6 228.6)) (stroke (width 0) (type default))) (global_label "GND" (shape bidirectional) (at 355.6 228.6 0) (effects (font (size 1.016 1.016)) (justify left)) (property "Intersheetrefs" "${INTERSHEET_REFS}" (at 355.6 228.6 0) (effects (font (size 1.27 1.27)) (hide yes)))) (symbol (lib_id "Tacoma:power_PWR_FLAG") (at 350.52 223.52 0) (unit 1) (in_bom no) (on_board no) (dnp no) (property "Reference" "#FLG1" (at 355.59999999999997 218.44 0) (effects (font (size 1.27 1.27)))) (property "Value" "PWR_FLAG" (at 355.59999999999997 220.98000000000002 0) (effects (font (size 1.27 1.27)))) (property "Footprint" "" (at 0 0 0) (effects (font (size 1.27 1.27)) (hide yes))) (property "Datasheet" "" (at 0 0 0) (effects (font (size 1.27 1.27)) (hide yes))) (property "MPN" "" (at 0 0 0) (effects (font (size 1.27 1.27)) (hide yes))) (property "Manufacturer" "" (at 0 0 0) (effects (font (size 1.27 1.27)) (hide yes))) (property "Assembly" "PCB_FEATURE" (at 0 0 0) (effects (font (size 1.27 1.27)) (hide yes))) (property "DesignNote" "" (at 0 0 0) (effects (font (size 1.27 1.27)) (hide yes))) (pin "1")) (wire (pts (xy 299.72 223.52) (xy 299.72 228.6)) (stroke (width 0) (type default))) (wire (pts (xy 299.72 228.6) (xy 304.8 228.6)) (stroke (width 0) (type default))) (global_label "SWRC_GND" (shape bidirectional) (at 304.8 228.6 0) (effects (font (size 1.016 1.016)) (justify left)) (property "Intersheetrefs" "${INTERSHEET_REFS}" (at 304.8 228.6 0) (effects (font (size 1.27 1.27)) (hide yes)))) (symbol (lib_id "Tacoma:power_PWR_FLAG") (at 299.72 223.52 0) (unit 1) (in_bom no) (on_board no) (dnp no) (property "Reference" "#FLG2" (at 304.8 218.44 0) (effects (font (size 1.27 1.27)))) (property "Value" "PWR_FLAG" (at 304.8 220.98000000000002 0) (effects (font (size 1.27 1.27)))) (property "Footprint" "" (at 0 0 0) (effects (font (size 1.27 1.27)) (hide yes))) (property "Datasheet" "" (at 0 0 0) (effects (font (size 1.27 1.27)) (hide yes))) (property "MPN" "" (at 0 0 0) (effects (font (size 1.27 1.27)) (hide yes))) (property "Manufacturer" "" (at 0 0 0) (effects (font (size 1.27 1.27)) (hide yes))) (property "Assembly" "PCB_FEATURE" (at 0 0 0) (effects (font (size 1.27 1.27)) (hide yes))) (property "DesignNote" "" (at 0 0 0) (effects (font (size 1.27 1.27)) (hide yes))) (pin "1")) (embedded_fonts no))
